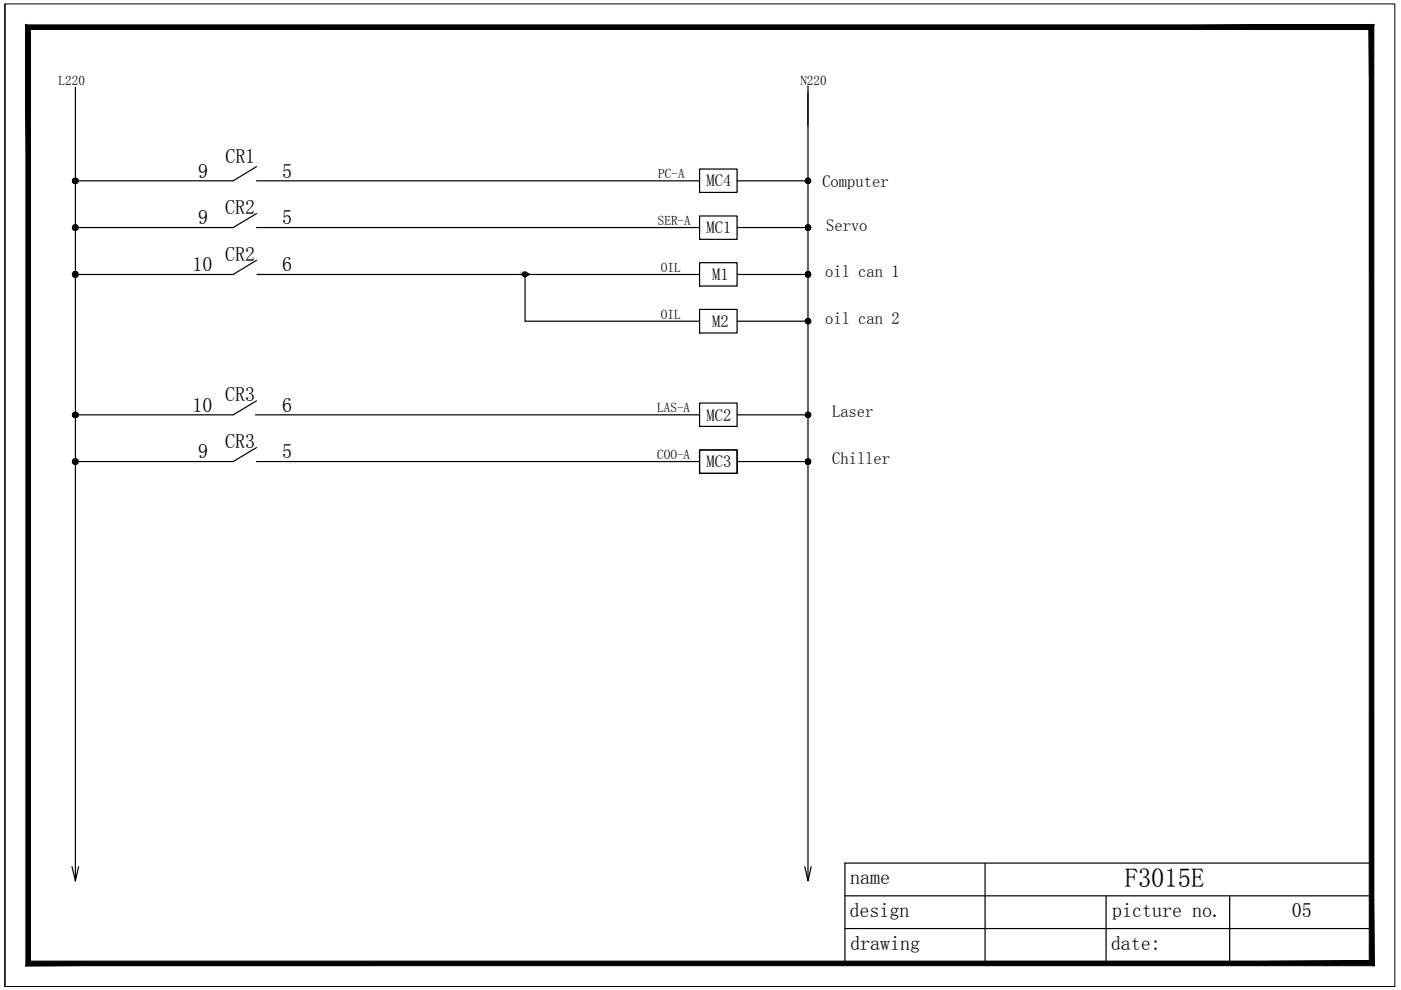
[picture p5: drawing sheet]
<svg xmlns="http://www.w3.org/2000/svg" width="297mm" height="210mm" viewBox="0 0 297 210" stroke-linecap="round" stroke-linejoin="round" font-family="sans-serif">
<!-- layer: 0 -->
<path d="M1 .8h294.7v208.4h-294.7z" fill="none" stroke="#000" stroke-width=".21"/>
<!-- layer: TEL_TITLE -->
<path d="M1 .8v208.4h294.7" fill="none" stroke="#000" stroke-width=".25"/>
<path d="M6.5 203.8l-1 1 284.8-1zM5.5 204.8l284.8-1 1 1zM290.3 6.3v197.5l1 1zM290.3 6.3l1-1v199.5zM6.5 6.3h283.8l1-1zM5.5 5.3h285.8l-284.8 1zM5.5 5.3l1 198.5v-197.5zM5.5 5.3l1 198.5-1 1z" fill="#000" stroke="#000" stroke-width=".21"/>
<!-- layer: 0 -->
<g fill="none" stroke="#000" stroke-width=".25">
<path d="M16 18.5v168.3M171.3 18.2v168.3M54.4 35.3l-5 3h-33.4M54.4 38.3h93.9M148.3 35.8h8v5h-8zM156.3 38.3h15M54.4 45.3l-5 2.9h-33.4M54.4 48.2h93.9M54.4 55.2l-5 3h-33.4M54.5 58.2h93.8M111.3 58.2v9.9h37M148.3 45.8h8v4.9h-8z"/>
<path d="M148.3 55.7h8v4.9h-8zM156.3 48.2h15M156.3 58.2h15M148.3 65.6h8v5h-8zM156.3 68.1h15M54.2 88h94.1M54.4 85l-5 3h-33.4M54.4 94.9l-5 3h-33.4M54.4 97.9h93.9M148.3 85.5h8v4.9h-8zM148.3 95.4h8v5h-8zM156.3 88h15"/>
<path d="M156.3 97.9h15M15.3 183.8l.7 3 .7-3M170.6 183.8l.7 3 .7-3M179.1 189.9h111.2M179.1 196.9h111.2M208.9 183v20.9M234.5 190v13.9M260.7 190v13.9M290.3 183h-111.2v20.8"/>
</g>
<g fill="#000" stroke="#000" stroke-width=".21">
<path d="M111.1 57.7h.5z"/>
<path d="M110.9 57.9v.3h.9zM110.9 57.9h.9v.3z"/>
<path d="M110.9 57.9h.9l-.7-.2zM111.1 57.7h.5l.2 .2z"/>
<path d="M110.9 58.2v.2h.4zM110.9 58.2h.4v.2z"/>
<path d="M111.1 58.6l.2 .1zM111.3 58.6h.3z"/>
<path d="M110.9 58.4l.4 .2zM110.9 58.4h.4v.2z"/>
<path d="M111.3 58.2v.2h.5zM111.3 58.2h.5v.2z"/>
<path d="M111.3 58.4v.2h.3zM111.3 58.4h.5l-.2 .2z"/>
</g>
<!-- layer: TERM -->
<g fill="#000" stroke="#000" stroke-width=".21">
<path d="M15.4 38.3v.3l.6-.3zM15.4 38.6l.6-.3-.4 .5zM16 38.3l-.4 .5 .4 .1z"/>
<path d="M15.6 37.8l.4 .5v-.6zM15.4 38l.2-.2 .4 .5zM15.4 38v.3h.6z"/>
<path d="M16 38.3v.6l.3-.1zM16 38.3l.5 .3-.2 .2zM16 38.3l.5 .3 .1-.3z"/>
<path d="M16 38.3h.6l-.1-.3zM16.3 37.8l.2 .2-.5 .3zM16 37.7v.6l.3-.5z"/>
<path d="M170.7 38.3l.1 .3 .5-.3zM170.8 38.6l.5-.3-.3 .5zM171.3 38.3l-.3 .5 .3 .1z"/>
<path d="M171 37.8l.3 .5v-.6zM170.8 38l.2-.2 .3 .5zM170.8 38l-.1 .3h.6z"/>
<path d="M171.3 38.3v.6l.3-.1zM171.3 38.3l.5 .3-.2 .2zM171.3 38.3l.5 .3 .1-.3z"/>
<path d="M171.3 38.3h.6l-.1-.3zM171.6 37.8l.2 .2-.5 .3zM171.3 37.7v.6l.3-.5z"/>
<path d="M15.4 48.2v.3l.6-.3zM15.4 48.5l.6-.3-.4 .6zM16 48.2l-.4 .6h.4z"/>
<path d="M15.4 58.2v.3l.6-.3zM15.4 58.5l.6-.3-.4 .5zM16 58.2l-.4 .5 .4 .1z"/>
<path d="M15.6 47.7l.4 .5v-.5zM15.6 47.7l.4 .5-.6-.3zM15.4 47.9v.3h.6z"/>
<path d="M16 48.2v.6h.3zM16 48.2l.5 .3-.2 .3zM16 48.2l.5 .3 .1-.3z"/>
<path d="M15.6 57.6l.4 .6v-.6zM15.6 57.6l.4 .6-.6-.3zM15.4 57.9v.3h.6z"/>
<path d="M16 58.2v.6l.3-.1zM16 58.2l.5 .3-.2 .2zM16 58.2l.5 .3 .1-.3z"/>
<path d="M16 48.2h.6l-.1-.3zM16.3 47.7l.2 .2-.5 .3zM16 47.7v.5l.3-.5z"/>
<path d="M16 58.2h.6l-.1-.3zM16.3 57.6l.2 .3-.5 .3zM16 57.6v.6l.3-.6z"/>
<path d="M170.7 48.2l.1 .3 .5-.3zM170.8 48.5l.5-.3-.3 .6zM171.3 48.2l-.3 .6h.3z"/>
<path d="M170.7 58.2l.1 .3 .5-.3zM170.8 58.5l.5-.3-.3 .5zM171.3 58.2l-.3 .5 .3 .1z"/>
<path d="M171 47.7l.3 .5v-.5zM171 47.7l.3 .5-.5-.3zM170.8 47.9l-.1 .3h.6z"/>
<path d="M171.3 48.2v.6h.3zM171.3 48.2l.5 .3-.2 .3zM171.3 48.2l.5 .3 .1-.3z"/>
<path d="M171 57.6l.3 .6v-.6zM171 57.6l.3 .6-.5-.3zM170.8 57.9l-.1 .3h.6z"/>
<path d="M171.3 58.2v.6l.3-.1zM171.3 58.2l.5 .3-.2 .2zM171.3 58.2l.5 .3 .1-.3z"/>
<path d="M171.3 48.2h.6l-.1-.3zM171.6 47.7l.2 .2-.5 .3zM171.3 47.7v.5l.3-.5z"/>
<path d="M171.3 58.2h.6l-.1-.3zM171.6 57.6l.2 .3-.5 .3zM171.3 57.6v.6l.3-.6z"/>
<path d="M170.7 68.1l.1 .3 .5-.3zM170.8 68.4l.5-.3-.3 .5zM171.3 68.1l-.3 .5 .3 .1z"/>
<path d="M171 67.6l.3 .5v-.6zM171 67.6l.3 .5-.5-.3zM170.8 67.8l-.1 .3h.6z"/>
<path d="M171.3 68.1v.6l.3-.1zM171.3 68.1l.5 .3-.2 .2zM171.3 68.1l.5 .3 .1-.3z"/>
<path d="M171.3 68.1h.6l-.1-.3zM171.6 67.6l.2 .2-.5 .3zM171.3 67.5v.6l.3-.5z"/>
<path d="M15.4 88v.3l.6-.3zM15.4 88.3l.6-.3-.4 .5zM16 88l-.4 .5h.4z"/>
<path d="M15.4 97.9v.3l.6-.3zM15.4 98.2l.6-.3-.4 .5zM16 97.9l-.4 .5 .4 .1z"/>
<path d="M15.6 87.4l.4 .6v-.6zM15.4 87.7l.2-.3 .4 .6zM15.4 87.7v.3h.6z"/>
<path d="M16 88v.5h.3zM16 88l.5 .3-.2 .2zM16 88l.5 .3 .1-.3z"/>
<path d="M15.6 97.4l.4 .5v-.6zM15.6 97.4l.4 .5-.6-.3zM15.4 97.6v.3h.6z"/>
<path d="M16 97.9v.6l.3-.1zM16 97.9l.5 .3-.2 .2zM16 97.9l.5 .3 .1-.3z"/>
<path d="M16 88h.6l-.1-.3zM16.3 87.4l.2 .3-.5 .3zM16 87.4v.6l.3-.6z"/>
<path d="M16 97.9h.6l-.1-.3zM16.3 97.4l.2 .2-.5 .3zM16 97.3v.6l.3-.5z"/>
<path d="M170.7 88l.1 .3 .5-.3zM170.8 88.3l.5-.3-.3 .5zM171.3 88l-.3 .5h.3z"/>
<path d="M170.7 97.9l.1 .3 .5-.3zM170.8 98.2l.5-.3-.3 .5zM171.3 97.9l-.3 .5 .3 .1z"/>
<path d="M171 87.4l.3 .6v-.6zM171 87.4l.3 .6-.5-.3zM170.8 87.7l-.1 .3h.6z"/>
<path d="M171.3 88v.5h.3zM171.3 88l.5 .3-.2 .2zM171.3 88l.5 .3 .1-.3z"/>
<path d="M171 97.4l.3 .5v-.6zM171 97.4l.3 .5-.5-.3zM170.8 97.6l-.1 .3h.6z"/>
<path d="M171.3 97.9v.6l.3-.1zM171.3 97.9l.5 .3-.2 .2zM171.3 97.9l.5 .3 .1-.3z"/>
<path d="M171.3 88h.6l-.1-.3zM171.6 87.4l.2 .3-.5 .3zM171.3 87.4v.6l.3-.6z"/>
<path d="M171.3 97.9h.6l-.1-.3zM171.6 97.4l.2 .2-.5 .3zM171.3 97.3v.6l.3-.5z"/>
</g>
<text font-size="5.6" x="238.5" y="188.1">F3015E</text>
<g font-size="4.2">
<text x="47.8" y="34.5">CR1</text>
<text x="42" y="37.7">9</text>
<text x="59.8" y="37.7">5</text>
<text x="42" y="47.6">9</text>
<text x="47.7" y="45.4">CR2</text>
<text x="59.8" y="47.6">5</text>
<text x="40.8" y="57.5">10</text>
<text x="47.7" y="55.3">CR2</text>
<text x="59.8" y="57.5">6</text>
<text x="40.8" y="87.3">10</text>
<text x="47.7" y="85.1">CR3</text>
<text x="59.8" y="87.3">6</text>
<text x="47.7" y="95">CR3</text>
<text x="42" y="97.2">9</text>
<text x="59.8" y="97.2">5</text>
<text x="180.2" y="187.4">name</text>
<text x="180.1" y="194.4">design</text>
<text x="235.8" y="194.3">picture no.</text>
<text x="273.9" y="194.5">05</text>
<text x="180.3" y="201.3">drawing</text>
<text x="235.5" y="201.3">date:</text>
</g>
<g font-size="3.5">
<text x="149.8" y="39.5">MC4</text>
<text x="174.4" y="39.6">Computer</text>
<text x="149.8" y="49.5">MC1</text>
<text x="175.2" y="48.9">Servo</text>
<text x="151" y="59.4">M1</text>
<text x="174.9" y="58.8">oil can 1</text>
<text x="151" y="69.3">M2</text>
<text x="174.9" y="68.7">oil can 2</text>
<text x="149.8" y="89.2">MC2</text>
<text x="176.4" y="88.4">Laser</text>
<text x="149.8" y="99.1">MC3</text>
<text x="176.4" y="98.4">Chiller</text>
</g>
<g font-size="2.8">
<text x="12.4" y="18.1">L220</text>
<text x="169.7" y="18.1">N220</text>
<text x="139.6" y="37.8">PC-A</text>
<text x="139.5" y="47.8">SER-A</text>
<text x="140.1" y="57.7">OIL</text>
<text x="140.1" y="67.6">OIL</text>
<text x="139.3" y="87.4">LAS-A</text>
<text x="139.3" y="97.4">COO-A</text>
</g>
</svg>
